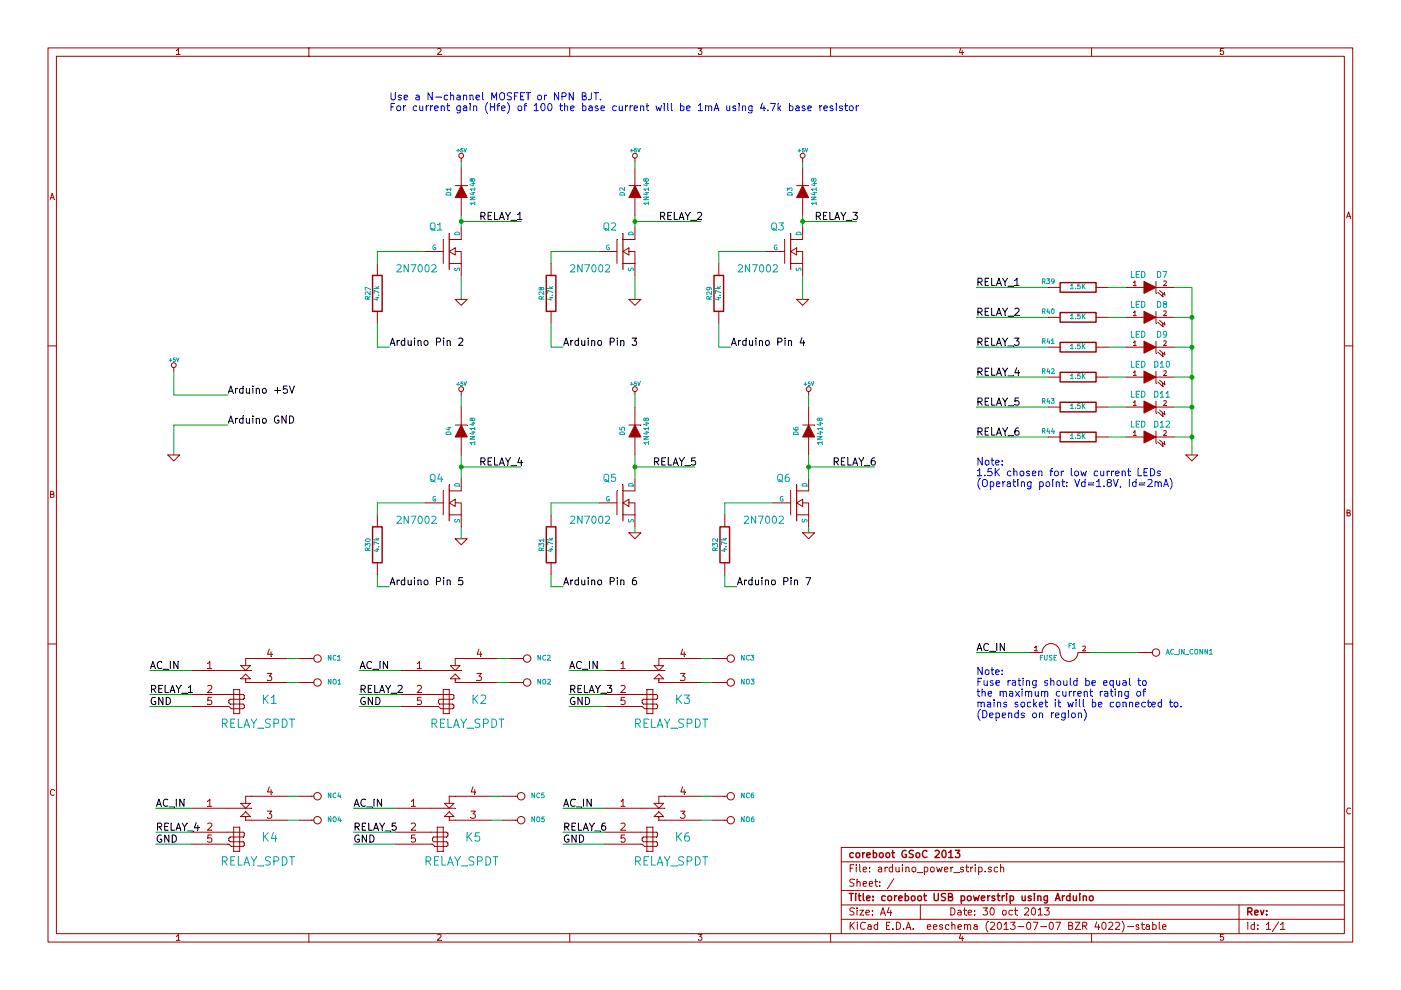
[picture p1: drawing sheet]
EESchema Schematic File Version 2
LIBS:power
LIBS:device
LIBS:transistors
LIBS:conn
LIBS:linear
LIBS:regul
LIBS:74xx
LIBS:cmos4000
LIBS:adc-dac
LIBS:memory
LIBS:xilinx
LIBS:special
LIBS:microcontrollers
LIBS:dsp
LIBS:microchip
LIBS:analog_switches
LIBS:motorola
LIBS:texas
LIBS:intel
LIBS:audio
LIBS:interface
LIBS:digital-audio
LIBS:philips
LIBS:display
LIBS:cypress
LIBS:siliconi
LIBS:opto
LIBS:atmel
LIBS:contrib
LIBS:valves
LIBS:relay_spdt
LIBS:2n7002
LIBS:arduino_power_strip-cache
EELAYER 27 0
EELAYER END
$Descr A4 11693 8268
encoding utf-8
Sheet 1 1
Title "coreboot USB powerstrip using Arduino"
Date "30 oct 2013"
Rev ""
Comp "coreboot GSoC 2013"
Comment1 ""
Comment2 ""
Comment3 ""
Comment4 ""
$EndDescr
$Comp
L DIODE D1
U 1 1
P 3850 1600
F 0 "D1" H 3850 1700 40  0000 C CNN
F 1 "1N4148" H 3850 1500 40  0000 C CNN
F 2 "~" H 3850 1600 60  0000 C CNN
F 3 "~" H 3850 1600 60  0000 C CNN
	1    3850 1600
	0    -1   -1   0   
$EndComp
$Comp
L DIODE D2
U 1 1
P 5300 1600
F 0 "D2" H 5300 1700 40  0000 C CNN
F 1 "1N4148" H 5300 1500 40  0000 C CNN
F 2 "~" H 5300 1600 60  0000 C CNN
F 3 "~" H 5300 1600 60  0000 C CNN
	1    5300 1600
	0    -1   -1   0   
$EndComp
$Comp
L DIODE D3
U 1 1
P 6700 1600
F 0 "D3" H 6700 1700 40  0000 C CNN
F 1 "1N4148" H 6700 1500 40  0000 C CNN
F 2 "~" H 6700 1600 60  0000 C CNN
F 3 "~" H 6700 1600 60  0000 C CNN
	1    6700 1600
	0    -1   -1   0   
$EndComp
$Comp
L DIODE D4
U 1 1
P 3850 3600
F 0 "D4" H 3850 3700 40  0000 C CNN
F 1 "1N4148" H 3850 3500 40  0000 C CNN
F 2 "~" H 3850 3600 60  0000 C CNN
F 3 "~" H 3850 3600 60  0000 C CNN
	1    3850 3600
	0    -1   -1   0   
$EndComp
$Comp
L DIODE D5
U 1 1
P 5300 3600
F 0 "D5" H 5300 3700 40  0000 C CNN
F 1 "1N4148" H 5300 3500 40  0000 C CNN
F 2 "~" H 5300 3600 60  0000 C CNN
F 3 "~" H 5300 3600 60  0000 C CNN
	1    5300 3600
	0    -1   -1   0   
$EndComp
$Comp
L DIODE D6
U 1 1
P 6750 3600
F 0 "D6" H 6750 3700 40  0000 C CNN
F 1 "1N4148" H 6750 3500 40  0000 C CNN
F 2 "~" H 6750 3600 60  0000 C CNN
F 3 "~" H 6750 3600 60  0000 C CNN
	1    6750 3600
	0    -1   -1   0   
$EndComp
$Comp
L GND #PWR01
U 1 1
P 5300 4450
F 0 "#PWR01" H 5300 4450 30  0001 C CNN
F 1 "GND" H 5300 4380 30  0001 C CNN
F 2 "" H 5300 4450 60  0000 C CNN
F 3 "" H 5300 4450 60  0000 C CNN
	1    5300 4450
	1    0    0    -1  
$EndComp
$Comp
L GND #PWR02
U 1 1
P 6750 4450
F 0 "#PWR02" H 6750 4450 30  0001 C CNN
F 1 "GND" H 6750 4380 30  0001 C CNN
F 2 "" H 6750 4450 60  0000 C CNN
F 3 "" H 6750 4450 60  0000 C CNN
	1    6750 4450
	1    0    0    -1  
$EndComp
$Comp
L GND #PWR03
U 1 1
P 3850 2500
F 0 "#PWR03" H 3850 2500 30  0001 C CNN
F 1 "GND" H 3850 2430 30  0001 C CNN
F 2 "" H 3850 2500 60  0000 C CNN
F 3 "" H 3850 2500 60  0000 C CNN
	1    3850 2500
	1    0    0    -1  
$EndComp
$Comp
L GND #PWR04
U 1 1
P 5300 2500
F 0 "#PWR04" H 5300 2500 30  0001 C CNN
F 1 "GND" H 5300 2430 30  0001 C CNN
F 2 "" H 5300 2500 60  0000 C CNN
F 3 "" H 5300 2500 60  0000 C CNN
	1    5300 2500
	1    0    0    -1  
$EndComp
$Comp
L GND #PWR05
U 1 1
P 6700 2500
F 0 "#PWR05" H 6700 2500 30  0001 C CNN
F 1 "GND" H 6700 2430 30  0001 C CNN
F 2 "" H 6700 2500 60  0000 C CNN
F 3 "" H 6700 2500 60  0000 C CNN
	1    6700 2500
	1    0    0    -1  
$EndComp
$Comp
L GND #PWR06
U 1 1
P 3850 4500
F 0 "#PWR06" H 3850 4500 30  0001 C CNN
F 1 "GND" H 3850 4430 30  0001 C CNN
F 2 "" H 3850 4500 60  0000 C CNN
F 3 "" H 3850 4500 60  0000 C CNN
	1    3850 4500
	1    0    0    -1  
$EndComp
Text Label 4000 1850 0    60   ~ 0
RELAY_1
Text Label 5500 1850 0    60   ~ 0
RELAY_2
Text Label 6800 1850 0    60   ~ 0
RELAY_3
Text Label 4000 3900 0    60   ~ 0
RELAY_4
Text Label 5450 3900 0    60   ~ 0
RELAY_5
Text Label 6950 3900 0    60   ~ 0
RELAY_6
$Comp
L RELAY_SPDT K2
U 1 1
P 3800 5750
F 0 "K2" H 4000 5650 70  0000 C CNN
F 1 "RELAY_SPDT" H 3900 5450 70  0000 C CNN
F 2 "~" H 3750 5950 60  0000 C CNN
F 3 "~" H 3750 5950 60  0000 C CNN
	1    3800 5750
	1    0    0    -1  
$EndComp
$Comp
L RELAY_SPDT K3
U 1 1
P 5500 5750
F 0 "K3" H 5700 5650 70  0000 C CNN
F 1 "RELAY_SPDT" H 5600 5450 70  0000 C CNN
F 2 "~" H 5450 5950 60  0000 C CNN
F 3 "~" H 5450 5950 60  0000 C CNN
	1    5500 5750
	1    0    0    -1  
$EndComp
$Comp
L RELAY_SPDT K4
U 1 1
P 2050 6900
F 0 "K4" H 2250 6800 70  0000 C CNN
F 1 "RELAY_SPDT" H 2150 6600 70  0000 C CNN
F 2 "~" H 2000 7100 60  0000 C CNN
F 3 "~" H 2000 7100 60  0000 C CNN
	1    2050 6900
	1    0    0    -1  
$EndComp
$Comp
L RELAY_SPDT K5
U 1 1
P 3750 6900
F 0 "K5" H 3950 6800 70  0000 C CNN
F 1 "RELAY_SPDT" H 3850 6600 70  0000 C CNN
F 2 "~" H 3700 7100 60  0000 C CNN
F 3 "~" H 3700 7100 60  0000 C CNN
	1    3750 6900
	1    0    0    -1  
$EndComp
$Comp
L RELAY_SPDT K6
U 1 1
P 5500 6900
F 0 "K6" H 5700 6800 70  0000 C CNN
F 1 "RELAY_SPDT" H 5600 6600 70  0000 C CNN
F 2 "~" H 5450 7100 60  0000 C CNN
F 3 "~" H 5450 7100 60  0000 C CNN
	1    5500 6900
	1    0    0    -1  
$EndComp
$Comp
L RELAY_SPDT K1
U 1 1
P 2050 5750
F 0 "K1" H 2250 5650 70  0000 C CNN
F 1 "RELAY_SPDT" H 2150 5450 70  0000 C CNN
F 2 "~" H 2000 5950 60  0000 C CNN
F 3 "~" H 2000 5950 60  0000 C CNN
	1    2050 5750
	1    0    0    -1  
$EndComp
Text Label 3000 5900 0    60   ~ 0
GND
Text Label 4750 5900 0    60   ~ 0
GND
Text Label 1250 5900 0    60   ~ 0
GND
Text Label 1300 7050 0    60   ~ 0
GND
Text Label 2950 7050 0    60   ~ 0
GND
Text Label 4700 7050 0    60   ~ 0
GND
Text Label 1250 5800 0    60   ~ 0
RELAY_1
Text Label 3000 5800 0    60   ~ 0
RELAY_2
Text Label 4750 5800 0    60   ~ 0
RELAY_3
Text Label 1300 6950 0    60   ~ 0
RELAY_4
Text Label 2950 6950 0    60   ~ 0
RELAY_5
Text Label 4700 6950 0    60   ~ 0
RELAY_6
$Comp
L FUSE F1
U 1 1
P 8850 5450
F 0 "F1" H 8950 5500 40  0000 C CNN
F 1 "FUSE" H 8750 5400 40  0000 C CNN
F 2 "~" H 8850 5450 60  0000 C CNN
F 3 "~" H 8850 5450 60  0000 C CNN
	1    8850 5450
	1    0    0    -1  
$EndComp
Text Label 8150 5450 0    60   ~ 0
AC_IN
Text Label 1250 5600 0    60   ~ 0
AC_IN
Text Label 3000 5600 0    60   ~ 0
AC_IN
Text Label 4750 5600 0    60   ~ 0
AC_IN
Text Label 1300 6750 0    60   ~ 0
AC_IN
Text Label 2950 6750 0    60   ~ 0
AC_IN
Text Label 4700 6750 0    60   ~ 0
AC_IN
$Comp
L GND #PWR07
U 1 1
P 9950 3800
F 0 "#PWR07" H 9950 3800 30  0001 C CNN
F 1 "GND" H 9950 3730 30  0001 C CNN
F 2 "~" H 9950 3800 60  0000 C CNN
F 3 "~" H 9950 3800 60  0000 C CNN
	1    9950 3800
	1    0    0    -1  
$EndComp
Text Label 8150 2400 0    60   ~ 0
RELAY_1
Text Label 8150 2650 0    60   ~ 0
RELAY_2
Text Label 8150 2900 0    60   ~ 0
RELAY_3
Text Label 8150 3150 0    60   ~ 0
RELAY_4
Text Label 8150 3400 0    60   ~ 0
RELAY_5
Text Label 8150 3650 0    60   ~ 0
RELAY_6
$Comp
L R R27
U 1 1
P 3150 2450
F 0 "R27" V 3230 2450 40  0000 C CNN
F 1 "4.7k" V 3157 2451 40  0000 C CNN
F 2 "~" V 3080 2450 30  0000 C CNN
F 3 "~" H 3150 2450 30  0000 C CNN
	1    3150 2450
	-1   0    0    1   
$EndComp
$Comp
L R R28
U 1 1
P 4600 2450
F 0 "R28" V 4680 2450 40  0000 C CNN
F 1 "4.7k" V 4607 2451 40  0000 C CNN
F 2 "~" V 4530 2450 30  0000 C CNN
F 3 "~" H 4600 2450 30  0000 C CNN
	1    4600 2450
	-1   0    0    1   
$EndComp
$Comp
L R R29
U 1 1
P 6000 2450
F 0 "R29" V 6080 2450 40  0000 C CNN
F 1 "4.7k" V 6007 2451 40  0000 C CNN
F 2 "~" V 5930 2450 30  0000 C CNN
F 3 "~" H 6000 2450 30  0000 C CNN
	1    6000 2450
	-1   0    0    1   
$EndComp
$Comp
L R R30
U 1 1
P 3150 4550
F 0 "R30" V 3230 4550 40  0000 C CNN
F 1 "4.7k" V 3157 4551 40  0000 C CNN
F 2 "~" V 3080 4550 30  0000 C CNN
F 3 "~" H 3150 4550 30  0000 C CNN
	1    3150 4550
	-1   0    0    1   
$EndComp
$Comp
L R R31
U 1 1
P 4600 4550
F 0 "R31" V 4680 4550 40  0000 C CNN
F 1 "4.7k" V 4607 4551 40  0000 C CNN
F 2 "~" V 4530 4550 30  0000 C CNN
F 3 "~" H 4600 4550 30  0000 C CNN
	1    4600 4550
	-1   0    0    1   
$EndComp
$Comp
L R R32
U 1 1
P 6050 4550
F 0 "R32" V 6130 4550 40  0000 C CNN
F 1 "4.7k" V 6057 4551 40  0000 C CNN
F 2 "~" V 5980 4550 30  0000 C CNN
F 3 "~" H 6050 4550 30  0000 C CNN
	1    6050 4550
	-1   0    0    1   
$EndComp
$Comp
L R R39
U 1 1
P 9000 2400
F 0 "R39" V 9050 2650 40  0000 C CNN
F 1 "1.5K" V 9007 2401 40  0000 C CNN
F 2 "~" V 8930 2400 30  0000 C CNN
F 3 "~" H 9000 2400 30  0000 C CNN
	1    9000 2400
	0    -1   -1   0   
$EndComp
$Comp
L R R40
U 1 1
P 9000 2650
F 0 "R40" V 9050 2900 40  0000 C CNN
F 1 "1.5K" V 9007 2651 40  0000 C CNN
F 2 "~" V 8930 2650 30  0000 C CNN
F 3 "~" H 9000 2650 30  0000 C CNN
	1    9000 2650
	0    -1   -1   0   
$EndComp
$Comp
L R R41
U 1 1
P 9000 2900
F 0 "R41" V 9050 3150 40  0000 C CNN
F 1 "1.5K" V 9007 2901 40  0000 C CNN
F 2 "~" V 8930 2900 30  0000 C CNN
F 3 "~" H 9000 2900 30  0000 C CNN
	1    9000 2900
	0    -1   -1   0   
$EndComp
$Comp
L R R42
U 1 1
P 9000 3150
F 0 "R42" V 9050 3400 40  0000 C CNN
F 1 "1.5K" V 9007 3151 40  0000 C CNN
F 2 "~" V 8930 3150 30  0000 C CNN
F 3 "~" H 9000 3150 30  0000 C CNN
	1    9000 3150
	0    -1   -1   0   
$EndComp
$Comp
L R R43
U 1 1
P 9000 3400
F 0 "R43" V 9050 3650 40  0000 C CNN
F 1 "1.5K" V 9007 3401 40  0000 C CNN
F 2 "~" V 8930 3400 30  0000 C CNN
F 3 "~" H 9000 3400 30  0000 C CNN
	1    9000 3400
	0    -1   -1   0   
$EndComp
$Comp
L R R44
U 1 1
P 9000 3650
F 0 "R44" V 9050 3900 40  0000 C CNN
F 1 "1.5K" V 9007 3651 40  0000 C CNN
F 2 "~" V 8930 3650 30  0000 C CNN
F 3 "~" H 9000 3650 30  0000 C CNN
	1    9000 3650
	0    -1   -1   0   
$EndComp
Wire Wire Line
	3850 2300 3850 2500
Wire Wire Line
	4600 2100 5000 2100
Wire Wire Line
	5300 1850 5850 1850
Wire Wire Line
	5300 2300 5300 2500
Wire Wire Line
	6000 2100 6400 2100
Wire Wire Line
	6700 2300 6700 2500
Wire Wire Line
	3150 4200 3550 4200
Wire Wire Line
	3850 4400 3850 4500
Wire Wire Line
	4600 4200 5000 4200
Wire Wire Line
	5300 3400 5300 3300
Wire Wire Line
	5300 4400 5300 4450
Wire Wire Line
	6750 3800 6750 4000
Wire Wire Line
	6050 4200 6450 4200
Wire Wire Line
	6750 3400 6750 3300
Wire Wire Line
	6750 4400 6750 4450
Wire Wire Line
	1600 5600 1250 5600
Wire Wire Line
	1600 5800 1250 5800
Wire Wire Line
	1600 5900 1250 5900
Wire Wire Line
	3300 6750 2950 6750
Wire Wire Line
	3300 6950 2950 6950
Wire Wire Line
	3300 7050 2950 7050
Wire Wire Line
	3350 5600 3000 5600
Wire Wire Line
	3350 5800 3000 5800
Wire Wire Line
	3350 5900 3000 5900
Wire Wire Line
	5050 6750 4700 6750
Wire Wire Line
	5050 6950 4700 6950
Wire Wire Line
	5050 7050 4700 7050
Wire Wire Line
	5850 6650 5950 6650
Wire Wire Line
	5850 6850 5950 6850
Wire Wire Line
	4100 6650 4200 6650
Wire Wire Line
	4100 6850 4200 6850
Wire Wire Line
	2400 6650 2500 6650
Wire Wire Line
	2400 6850 2500 6850
Wire Wire Line
	5850 5500 5950 5500
Wire Wire Line
	5850 5700 5950 5700
Wire Wire Line
	5050 5600 4750 5600
Wire Wire Line
	5050 5800 4750 5800
Wire Wire Line
	5050 5900 4750 5900
Wire Wire Line
	1600 7050 1300 7050
Wire Wire Line
	1600 6950 1300 6950
Wire Wire Line
	1600 6750 1300 6750
Wire Wire Line
	2400 5700 2500 5700
Wire Wire Line
	2400 5500 2500 5500
Wire Wire Line
	4150 5500 4250 5500
Wire Wire Line
	4150 5700 4250 5700
Wire Wire Line
	9100 5450 9500 5450
Wire Wire Line
	8600 5450 8150 5450
Wire Wire Line
	9800 2400 9950 2400
Wire Wire Line
	9950 2400 9950 3800
Wire Wire Line
	8150 2650 8750 2650
Wire Wire Line
	8150 2400 8750 2400
Wire Wire Line
	8150 3150 8750 3150
Wire Wire Line
	8150 2900 8750 2900
Wire Wire Line
	8150 3650 8750 3650
Wire Wire Line
	8150 3400 8750 3400
Wire Wire Line
	3150 2900 3150 2700
Wire Wire Line
	4600 2100 4600 2200
Wire Wire Line
	6000 2100 6000 2200
Wire Wire Line
	3150 4200 3150 4300
Wire Wire Line
	4600 4200 4600 4300
Wire Wire Line
	6050 4200 6050 4300
Wire Wire Line
	9250 2650 9400 2650
Wire Wire Line
	9250 2400 9400 2400
Wire Wire Line
	9250 2900 9400 2900
Wire Wire Line
	9250 3150 9400 3150
Wire Wire Line
	9250 3400 9400 3400
Wire Wire Line
	9250 3650 9400 3650
Text Notes 8150 3900 0    60   ~ 0
Note:\n1.5K chosen for low current LEDs\n(Operating point: Vd=1.8V, Id=2mA)
Text Notes 8150 5650 0    60   ~ 0
Note:\nFuse rating should be equal to \nthe maximum current rating of \nmains socket it will be connected to.\n(Depends on region)
$Comp
L CONN_1 NC1
U 1 1
P 2650 5500
F 0 "NC1" H 2730 5500 40  0000 L CNN
F 1 "CONN_1" H 2650 5555 30  0001 C CNN
F 2 "" H 2650 5500 60  0000 C CNN
F 3 "" H 2650 5500 60  0000 C CNN
	1    2650 5500
	1    0    0    -1  
$EndComp
$Comp
L CONN_1 NO1
U 1 1
P 2650 5700
F 0 "NO1" H 2730 5700 40  0000 L CNN
F 1 "CONN_1" H 2650 5755 30  0001 C CNN
F 2 "" H 2650 5700 60  0000 C CNN
F 3 "" H 2650 5700 60  0000 C CNN
	1    2650 5700
	1    0    0    -1  
$EndComp
$Comp
L CONN_1 NC2
U 1 1
P 4400 5500
F 0 "NC2" H 4480 5500 40  0000 L CNN
F 1 "CONN_1" H 4400 5555 30  0001 C CNN
F 2 "" H 4400 5500 60  0000 C CNN
F 3 "" H 4400 5500 60  0000 C CNN
	1    4400 5500
	1    0    0    -1  
$EndComp
$Comp
L CONN_1 NO2
U 1 1
P 4400 5700
F 0 "NO2" H 4480 5700 40  0000 L CNN
F 1 "CONN_1" H 4400 5755 30  0001 C CNN
F 2 "" H 4400 5700 60  0000 C CNN
F 3 "" H 4400 5700 60  0000 C CNN
	1    4400 5700
	1    0    0    -1  
$EndComp
$Comp
L CONN_1 NC3
U 1 1
P 6100 5500
F 0 "NC3" H 6180 5500 40  0000 L CNN
F 1 "CONN_1" H 6100 5555 30  0001 C CNN
F 2 "" H 6100 5500 60  0000 C CNN
F 3 "" H 6100 5500 60  0000 C CNN
	1    6100 5500
	1    0    0    -1  
$EndComp
$Comp
L CONN_1 NO3
U 1 1
P 6100 5700
F 0 "NO3" H 6180 5700 40  0000 L CNN
F 1 "CONN_1" H 6100 5755 30  0001 C CNN
F 2 "" H 6100 5700 60  0000 C CNN
F 3 "" H 6100 5700 60  0000 C CNN
	1    6100 5700
	1    0    0    -1  
$EndComp
$Comp
L CONN_1 NC4
U 1 1
P 2650 6650
F 0 "NC4" H 2730 6650 40  0000 L CNN
F 1 "CONN_1" H 2650 6705 30  0001 C CNN
F 2 "" H 2650 6650 60  0000 C CNN
F 3 "" H 2650 6650 60  0000 C CNN
	1    2650 6650
	1    0    0    -1  
$EndComp
$Comp
L CONN_1 NO4
U 1 1
P 2650 6850
F 0 "NO4" H 2730 6850 40  0000 L CNN
F 1 "CONN_1" H 2650 6905 30  0001 C CNN
F 2 "" H 2650 6850 60  0000 C CNN
F 3 "" H 2650 6850 60  0000 C CNN
	1    2650 6850
	1    0    0    -1  
$EndComp
$Comp
L CONN_1 NC5
U 1 1
P 4350 6650
F 0 "NC5" H 4430 6650 40  0000 L CNN
F 1 "CONN_1" H 4350 6705 30  0001 C CNN
F 2 "" H 4350 6650 60  0000 C CNN
F 3 "" H 4350 6650 60  0000 C CNN
	1    4350 6650
	1    0    0    -1  
$EndComp
$Comp
L CONN_1 NO5
U 1 1
P 4350 6850
F 0 "NO5" H 4430 6850 40  0000 L CNN
F 1 "CONN_1" H 4350 6905 30  0001 C CNN
F 2 "" H 4350 6850 60  0000 C CNN
F 3 "" H 4350 6850 60  0000 C CNN
	1    4350 6850
	1    0    0    -1  
$EndComp
$Comp
L CONN_1 NC6
U 1 1
P 6100 6650
F 0 "NC6" H 6180 6650 40  0000 L CNN
F 1 "CONN_1" H 6100 6705 30  0001 C CNN
F 2 "" H 6100 6650 60  0000 C CNN
F 3 "" H 6100 6650 60  0000 C CNN
	1    6100 6650
	1    0    0    -1  
$EndComp
$Comp
L CONN_1 NO6
U 1 1
P 6100 6850
F 0 "NO6" H 6180 6850 40  0000 L CNN
F 1 "CONN_1" H 6100 6905 30  0001 C CNN
F 2 "" H 6100 6850 60  0000 C CNN
F 3 "" H 6100 6850 60  0000 C CNN
	1    6100 6850
	1    0    0    -1  
$EndComp
$Comp
L CONN_1 AC_IN_CONN1
U 1 1
P 9650 5450
F 0 "AC_IN_CONN1" H 9730 5450 40  0000 L CNN
F 1 "CONN_1" H 9650 5505 30  0001 C CNN
F 2 "" H 9650 5450 60  0000 C CNN
F 3 "" H 9650 5450 60  0000 C CNN
	1    9650 5450
	1    0    0    -1  
$EndComp
Wire Wire Line
	3850 1800 3850 1900
Wire Wire Line
	3550 2100 3150 2100
Wire Wire Line
	3850 1400 3850 1350
Wire Wire Line
	3150 2100 3150 2200
Wire Wire Line
	5300 1800 5300 1900
Wire Wire Line
	4350 1850 3850 1850
Connection ~ 3850 1850
Wire Wire Line
	3850 3800 3850 4000
Wire Wire Line
	3850 3400 3850 3300
Wire Wire Line
	6700 1400 6700 1350
Wire Wire Line
	6700 1800 6700 1900
Wire Wire Line
	7150 1850 6700 1850
Connection ~ 6700 1850
Wire Wire Line
	4350 3900 3850 3900
Connection ~ 3850 3900
Connection ~ 5300 1850
Connection ~ 5300 3900
Wire Wire Line
	5300 3800 5300 4000
Wire Wire Line
	5300 3900 5800 3900
Wire Wire Line
	6750 3900 7300 3900
Connection ~ 6750 3900
Text Notes 3250 850  0    60   ~ 0
Use a N-channel MOSFET or NPN BJT. \nFor current gain (Hfe) of 100 the base current will be 1mA using 4.7k base resistor
Wire Wire Line
	5300 1400 5300 1350
$Comp
L LED D7
U 1 1
P 9600 2400
F 0 "D7" H 9700 2500 50  0000 C CNN
F 1 "LED" H 9500 2500 50  0000 C CNN
F 2 "~" H 9600 2400 60  0000 C CNN
F 3 "~" H 9600 2400 60  0000 C CNN
	1    9600 2400
	1    0    0    -1  
$EndComp
$Comp
L LED D8
U 1 1
P 9600 2650
F 0 "D8" H 9700 2750 50  0000 C CNN
F 1 "LED" H 9500 2750 50  0000 C CNN
F 2 "~" H 9600 2650 60  0000 C CNN
F 3 "~" H 9600 2650 60  0000 C CNN
	1    9600 2650
	1    0    0    -1  
$EndComp
$Comp
L LED D9
U 1 1
P 9600 2900
F 0 "D9" H 9700 3000 50  0000 C CNN
F 1 "LED" H 9500 3000 50  0000 C CNN
F 2 "~" H 9600 2900 60  0000 C CNN
F 3 "~" H 9600 2900 60  0000 C CNN
	1    9600 2900
	1    0    0    -1  
$EndComp
$Comp
L LED D10
U 1 1
P 9600 3150
F 0 "D10" H 9700 3250 50  0000 C CNN
F 1 "LED" H 9500 3250 50  0000 C CNN
F 2 "~" H 9600 3150 60  0000 C CNN
F 3 "~" H 9600 3150 60  0000 C CNN
	1    9600 3150
	1    0    0    -1  
$EndComp
$Comp
L LED D11
U 1 1
P 9600 3400
F 0 "D11" H 9700 3500 50  0000 C CNN
F 1 "LED" H 9500 3500 50  0000 C CNN
F 2 "~" H 9600 3400 60  0000 C CNN
F 3 "~" H 9600 3400 60  0000 C CNN
	1    9600 3400
	1    0    0    -1  
$EndComp
$Comp
L LED D12
U 1 1
P 9600 3650
F 0 "D12" H 9700 3750 50  0000 C CNN
F 1 "LED" H 9500 3750 50  0000 C CNN
F 2 "~" H 9600 3650 60  0000 C CNN
F 3 "~" H 9600 3650 60  0000 C CNN
	1    9600 3650
	1    0    0    -1  
$EndComp
Wire Wire Line
	9800 2650 9950 2650
Connection ~ 9950 2650
Wire Wire Line
	9800 2900 9950 2900
Connection ~ 9950 2900
Wire Wire Line
	9800 3150 9950 3150
Connection ~ 9950 3150
Wire Wire Line
	9800 3400 9950 3400
Connection ~ 9950 3400
Wire Wire Line
	9800 3650 9950 3650
Connection ~ 9950 3650
Wire Wire Line
	3250 4900 3150 4900
Wire Wire Line
	3150 4900 3150 4800
Wire Wire Line
	4600 4900 4600 4800
Wire Wire Line
	6050 4900 6050 4800
Wire Wire Line
	4700 4900 4600 4900
Wire Wire Line
	6050 4900 6150 4900
Wire Wire Line
	4600 2700 4600 2900
Wire Wire Line
	4600 2900 4700 2900
Wire Wire Line
	6000 2700 6000 2900
Wire Wire Line
	6000 2900 6100 2900
Text Label 3250 2900 0    60   ~ 0
Arduino Pin 2
Wire Wire Line
	3150 2900 3250 2900
Text Label 4700 2900 0    60   ~ 0
Arduino Pin 3
Text Label 6100 2900 0    60   ~ 0
Arduino Pin 4
Text Label 3250 4900 0    60   ~ 0
Arduino Pin 5
Text Label 4700 4900 0    60   ~ 0
Arduino Pin 6
Text Label 6150 4900 0    60   ~ 0
Arduino Pin 7
Wire Wire Line
	1450 3100 1450 3300
Wire Wire Line
	1450 3300 1900 3300
Text Label 1900 3300 0    60   ~ 0
Arduino +5V
Text Label 1900 3550 0    60   ~ 0
Arduino GND
Wire Wire Line
	1900 3550 1450 3550
Wire Wire Line
	1450 3550 1450 3800
$Comp
L GND #PWR08
U 1 1
P 1450 3800
F 0 "#PWR08" H 1450 3800 30  0001 C CNN
F 1 "GND" H 1450 3730 30  0001 C CNN
F 2 "" H 1450 3800 60  0000 C CNN
F 3 "" H 1450 3800 60  0000 C CNN
	1    1450 3800
	1    0    0    -1  
$EndComp
$Comp
L +5V #PWR09
U 1 1
P 1450 3100
F 0 "#PWR09" H 1450 3190 20  0001 C CNN
F 1 "+5V" H 1450 3190 30  0000 C CNN
F 2 "" H 1450 3100 60  0000 C CNN
F 3 "" H 1450 3100 60  0000 C CNN
	1    1450 3100
	1    0    0    -1  
$EndComp
$Comp
L +5V #PWR010
U 1 1
P 3850 1350
F 0 "#PWR010" H 3850 1440 20  0001 C CNN
F 1 "+5V" H 3850 1440 30  0000 C CNN
F 2 "" H 3850 1350 60  0000 C CNN
F 3 "" H 3850 1350 60  0000 C CNN
	1    3850 1350
	1    0    0    -1  
$EndComp
$Comp
L +5V #PWR011
U 1 1
P 5300 1350
F 0 "#PWR011" H 5300 1440 20  0001 C CNN
F 1 "+5V" H 5300 1440 30  0000 C CNN
F 2 "" H 5300 1350 60  0000 C CNN
F 3 "" H 5300 1350 60  0000 C CNN
	1    5300 1350
	1    0    0    -1  
$EndComp
$Comp
L +5V #PWR012
U 1 1
P 6700 1350
F 0 "#PWR012" H 6700 1440 20  0001 C CNN
F 1 "+5V" H 6700 1440 30  0000 C CNN
F 2 "" H 6700 1350 60  0000 C CNN
F 3 "" H 6700 1350 60  0000 C CNN
	1    6700 1350
	1    0    0    -1  
$EndComp
$Comp
L +5V #PWR013
U 1 1
P 3850 3300
F 0 "#PWR013" H 3850 3390 20  0001 C CNN
F 1 "+5V" H 3850 3390 30  0000 C CNN
F 2 "" H 3850 3300 60  0000 C CNN
F 3 "" H 3850 3300 60  0000 C CNN
	1    3850 3300
	1    0    0    -1  
$EndComp
$Comp
L +5V #PWR014
U 1 1
P 5300 3300
F 0 "#PWR014" H 5300 3390 20  0001 C CNN
F 1 "+5V" H 5300 3390 30  0000 C CNN
F 2 "" H 5300 3300 60  0000 C CNN
F 3 "" H 5300 3300 60  0000 C CNN
	1    5300 3300
	1    0    0    -1  
$EndComp
$Comp
L +5V #PWR015
U 1 1
P 6750 3300
F 0 "#PWR015" H 6750 3390 20  0001 C CNN
F 1 "+5V" H 6750 3390 30  0000 C CNN
F 2 "" H 6750 3300 60  0000 C CNN
F 3 "" H 6750 3300 60  0000 C CNN
	1    6750 3300
	1    0    0    -1  
$EndComp
$Comp
L 2N7002 Q1
U 1 1
P 3750 2100
F 0 "Q1" H 3700 2300 60  0000 R CNN
F 1 "2N7002" H 3650 1950 60  0000 R CNN
F 2 "~" H 3750 2100 60  0000 C CNN
F 3 "~" H 3750 2100 60  0000 C CNN
	1    3750 2100
	1    0    0    -1  
$EndComp
$Comp
L 2N7002 Q2
U 1 1
P 5200 2100
F 0 "Q2" H 5150 2300 60  0000 R CNN
F 1 "2N7002" H 5100 1950 60  0000 R CNN
F 2 "~" H 5200 2100 60  0000 C CNN
F 3 "~" H 5200 2100 60  0000 C CNN
	1    5200 2100
	1    0    0    -1  
$EndComp
$Comp
L 2N7002 Q3
U 1 1
P 6600 2100
F 0 "Q3" H 6550 2300 60  0000 R CNN
F 1 "2N7002" H 6500 1950 60  0000 R CNN
F 2 "~" H 6600 2100 60  0000 C CNN
F 3 "~" H 6600 2100 60  0000 C CNN
	1    6600 2100
	1    0    0    -1  
$EndComp
$Comp
L 2N7002 Q4
U 1 1
P 3750 4200
F 0 "Q4" H 3700 4400 60  0000 R CNN
F 1 "2N7002" H 3650 4050 60  0000 R CNN
F 2 "~" H 3750 4200 60  0000 C CNN
F 3 "~" H 3750 4200 60  0000 C CNN
	1    3750 4200
	1    0    0    -1  
$EndComp
$Comp
L 2N7002 Q5
U 1 1
P 5200 4200
F 0 "Q5" H 5150 4400 60  0000 R CNN
F 1 "2N7002" H 5100 4050 60  0000 R CNN
F 2 "~" H 5200 4200 60  0000 C CNN
F 3 "~" H 5200 4200 60  0000 C CNN
	1    5200 4200
	1    0    0    -1  
$EndComp
$Comp
L 2N7002 Q6
U 1 1
P 6650 4200
F 0 "Q6" H 6600 4400 60  0000 R CNN
F 1 "2N7002" H 6550 4050 60  0000 R CNN
F 2 "~" H 6650 4200 60  0000 C CNN
F 3 "~" H 6650 4200 60  0000 C CNN
	1    6650 4200
	1    0    0    -1  
$EndComp
$EndSCHEMATC
